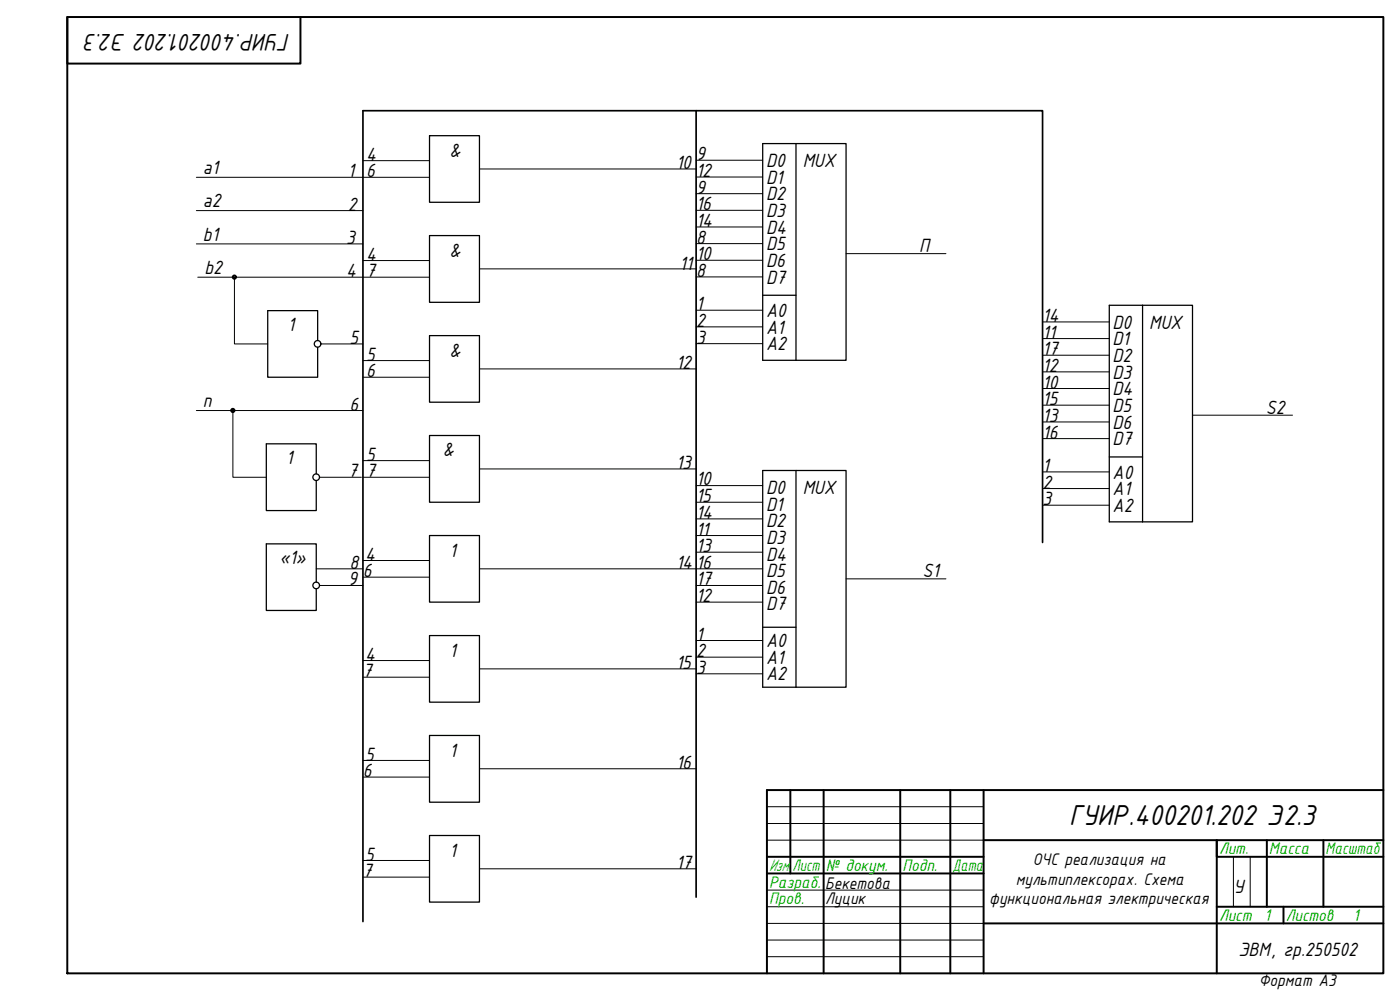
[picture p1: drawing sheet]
<svg xmlns="http://www.w3.org/2000/svg" width="420mm" height="297mm" viewBox="0 0 420 297" stroke-linecap="round" stroke-linejoin="round" font-family="sans-serif">
<!-- layer: 0 -->
<g fill="none" stroke="#000" stroke-width=".59">
<path d="M20.2 5.1h395v286.9h-395zM20.2 5.1v14h70v-14M237.2 237.1v25M247.2 237.1v54.9M270.2 237.1v54.9M285.2 237.1v54.9M295.2 237.1v54.9M415.2 237.1h-185v54.9M230.2 257.1h65M295.2 252.1h120M380.2 252.1v20M397.2 252.1v20"/>
<path d="M415.2 257.1h-50v-5v39.9M230.2 262.1h65M295.2 277.1h120M365.2 272.1h50M385.2 272.1v5"/>
<circle cx="70.3" cy="83.1" r=".49"/>
<circle cx="69.9" cy="123.2" r=".49"/>
</g>
<path d="M230.2 242h65M230.2 247.1h65M230.2 252.1h65M370.2 257.1v15M375.2 257.1v15M230.2 267.1h65M230.2 272.1h65M230.2 277.1h65M230.2 282.1h65M230.2 287h65" fill="none" stroke="#000" stroke-width=".3"/>
<path d="M208.9 33.2h104v129.6M208.9 33.2h-100v243.3M208.9 33.2v236" fill="none" stroke="#000" stroke-width=".51"/>
<g fill="none" stroke="#000" stroke-width=".3">
<path d="M58.9 53.2h70M108.9 48.2h20M143.9 50.7h65M208.9 58.1h20M208.9 53.1h20M208.9 48.1h20M58.9 63.2h50M58.9 73.2h50M108.9 78.2h20M208.9 78.1h20M208.9 73.1h20M208.9 68.1h20"/>
<path d="M208.9 63.1h20M253.9 76.1h30M59.4 83.2h69.5M70.4 83.2v20h9.9M143.9 80.7h65M208.9 98.1h20M208.9 93.1h20M208.9 83.1h20M312.9 96.6h20M96.4 103.2h12.5M108.9 113.2h20M108.9 108.2h20"/>
<path d="M143.9 110.7h65M208.9 103.1h20M312.9 116.6h20M312.9 111.6h20M312.9 106.6h20M312.9 101.6h20M58.9 123.2h50M69.9 123.2v20h10M108.9 138.2h20M312.9 131.6h20M312.9 126.6h20M312.9 121.6h20"/>
<path d="M357.9 124.6h30M95.9 143.2h12.6M108.9 143.2h20M143.9 140.7h65M208.9 155.7h20M208.9 150.7h20M208.9 145.7h20M312.9 151.6h20M312.9 146.6h20M312.9 141.6h20M94.9 170.7h14M95.9 175.7h13"/>
<path d="M108.9 173.2h20M108.9 168.2h20M143.9 170.7h85M208.9 175.7h20M208.9 165.7h20M208.9 160.7h20M253.9 173.7h30M108.9 198.2h20M208.9 197.2h20M208.9 192.2h20M208.9 180.7h20M108.9 203.2h20"/>
<path d="M143.9 200.7h65M208.9 202.2h20M108.9 233.2h20M108.9 228.2h20M143.9 230.7h65M108.9 258.2h20M108.9 263.2h20M143.9 260.7h65"/>
</g>
<g fill="none" stroke="#000" stroke-width=".38">
<path d="M128.9 40.7h15v20h-15zM238.9 43.1h15v65h-15M238.9 43.1h-10v65h10M238.9 43.1v65M128.9 70.7h15v20h-15zM228.9 88.6h10M342.9 91.6h15v65h-15M342.9 91.6h-10v65h10M342.9 91.6v65M95.3 102.2v-9h-15v20h15v-9M128.9 100.7h15v20h-15zM128.9 130.7h15v20h-15z"/>
<path d="M332.9 137.1h10M94.9 142.2v-9h-15v20h15v-9M238.9 141.2h15v65h-15M238.9 141.2h-10v65h10M238.9 141.2v65M94.9 174.7v-11.5h-15v20h15v-6.5M128.9 160.7h15v20h-15zM128.9 190.7h15v20h-15zM228.9 188.2h10M128.9 220.7h15v20h-15zM128.9 250.7h15v20h-15z"/>
<circle cx="95.3" cy="103.2" r=".99"/>
<circle cx="94.9" cy="143.2" r=".99"/>
<circle cx="94.9" cy="175.6" r=".99"/>
</g>
<text font-size="9.3" x="320.9" y="247.6">ГУИР.400201.202 Э2.3</text>
<text font-size="7.8" x="87.1" y="10.1" transform="rotate(180 87.1 10.1)">ГУИР.400201.202 Э2.3</text>
<g font-size="6.2">
<text x="134.9" y="47.2">&amp;</text>
<text x="60.9" y="52.2">a1</text>
<text x="104.4" y="53.2">1</text>
<text x="109.9" y="48.2">4</text>
<text x="109.9" y="53.2">6</text>
<text x="202.9" y="50.7">10</text>
<text x="208.9" y="48.1">9</text>
<text x="208.9" y="53.1">12</text>
<text x="229.9" y="50.1">D0</text>
<text x="240.9" y="50.1">MUX</text>
<text x="208.9" y="58.1">9</text>
<text x="229.9" y="55.1">D1</text>
<text x="60.9" y="62.2">a2</text>
<text x="104.4" y="63.2">2</text>
<text x="208.9" y="63.1">16</text>
<text x="229.9" y="60.1">D2</text>
<text x="229.9" y="65.1">D3</text>
<text x="208.9" y="68.1">14</text>
<text x="229.9" y="70.1">D4</text>
<text x="60.9" y="72.2">b1</text>
<text x="103.9" y="73.2">3</text>
<text x="134.9" y="77.2">&amp;</text>
<text x="208.9" y="73.1">8</text>
<text x="229.9" y="75.1">D5</text>
<text x="275.9" y="75.6">П</text>
<text x="61.3" y="82.2">b2</text>
<text x="103.9" y="83.2">4</text>
<text x="109.9" y="78.2">4</text>
<text x="109.9" y="83.2">7</text>
<text x="203.9" y="81.1">11</text>
<text x="208.9" y="78.1">10</text>
<text x="208.9" y="83.1">8</text>
<text x="229.9" y="80.1">D6</text>
<text x="229.9" y="85.1">D7</text>
<text x="208.9" y="93.1">1</text>
<text x="229.9" y="95.1">A0</text>
<text x="86.4" y="99.2">1</text>
<text x="208.9" y="98.1">2</text>
<text x="229.9" y="100.1">A1</text>
<text x="312.9" y="96.6">14</text>
<text x="312.9" y="101.6">11</text>
<text x="333.9" y="98.6">D0</text>
<text x="344.9" y="98.6">MUX</text>
<text x="104.9" y="103.2">5</text>
<text x="134.9" y="107.2">&amp;</text>
<text x="208.9" y="103.1">3</text>
<text x="229.9" y="105.1">A2</text>
<text x="312.9" y="106.6">17</text>
<text x="333.9" y="103.6">D1</text>
<text x="109.9" y="108.2">5</text>
<text x="109.9" y="113.2">6</text>
<text x="202.9" y="110.7">12</text>
<text x="312.9" y="111.6">12</text>
<text x="333.9" y="108.6">D2</text>
<text x="333.9" y="113.6">D3</text>
<text x="312.9" y="116.6">10</text>
<text x="333.9" y="118.6">D4</text>
<text x="60.9" y="122.2">п</text>
<text x="104.9" y="123.2">6</text>
<text x="312.9" y="121.6">15</text>
<text x="333.9" y="123.6">D5</text>
<text x="379.9" y="124.1">S2</text>
<text x="312.9" y="126.6">13</text>
<text x="312.9" y="131.6">16</text>
<text x="333.9" y="128.6">D6</text>
<text x="132.9" y="136.7">&amp;</text>
<text x="333.9" y="133.6">D7</text>
<text x="85.9" y="139.2">1</text>
<text x="104.5" y="143.2">7</text>
<text x="109.9" y="138.2">5</text>
<text x="109.9" y="143.2">7</text>
<text x="202.9" y="140.7">13</text>
<text x="312.9" y="141.6">1</text>
<text x="333.9" y="143.6">A0</text>
<text x="208.9" y="145.6">10</text>
<text x="229.9" y="148.2">D0</text>
<text x="240.9" y="148.2">MUX</text>
<text x="312.9" y="146.6">2</text>
<text x="333.9" y="148.6">A1</text>
<text x="208.9" y="155.6">14</text>
<text x="208.9" y="150.7">15</text>
<text x="229.9" y="153.2">D1</text>
<text x="312.9" y="151.6">3</text>
<text x="333.9" y="153.6">A2</text>
<text x="208.9" y="160.7">11</text>
<text x="229.9" y="158.2">D2</text>
<text x="134.9" y="167.2">1</text>
<text x="208.9" y="165.7">13</text>
<text x="229.9" y="163.2">D3</text>
<text x="83.9" y="169.2">«1»</text>
<text x="104.9" y="170.7">8</text>
<text x="108.9" y="173.1">6</text>
<text x="109.6" y="168.2">4</text>
<text x="202.9" y="170.7">14</text>
<text x="208.9" y="170.6">16</text>
<text x="229.9" y="168.2">D4</text>
<text x="229.9" y="173.2">D5</text>
<text x="276.9" y="173.2">S1</text>
<text x="104.5" y="175.7">9</text>
<text x="208.9" y="175.7">17</text>
<text x="229.9" y="178.2">D6</text>
<text x="208.9" y="180.6">12</text>
<text x="229.9" y="183.2">D7</text>
<text x="134.9" y="197.2">1</text>
<text x="208.9" y="192.2">1</text>
<text x="208.9" y="197.2">2</text>
<text x="229.9" y="194.2">A0</text>
<text x="108.9" y="203.1">7</text>
<text x="109.6" y="198.2">4</text>
<text x="202.9" y="200.7">15</text>
<text x="208.9" y="202.2">3</text>
<text x="229.9" y="199.2">A1</text>
<text x="229.9" y="204.2">A2</text>
<text x="134.9" y="227.2">1</text>
<text x="108.9" y="233.1">6</text>
<text x="109.6" y="228.2">5</text>
<text x="202.9" y="230.7">16</text>
<text x="134.9" y="257.2">1</text>
<text x="108.9" y="263.1">7</text>
<text x="109.6" y="258.2">5</text>
<text x="202.9" y="260.7">17</text>
<text x="370.2" y="267.9">У</text>
<text x="371.7" y="286.9">ЭВМ, гр.250502</text>
</g>
<g font-size="5.4" fill="#00ad00">
<text x="365.8" y="256.4">Лит.</text>
<text x="380.8" y="256.4">Масса</text>
<text x="397.8" y="256.4">Масштаб</text>
<text x="230.8" y="261.4">Изм.</text>
<text x="237.9" y="261.4">Лист</text>
<text x="247.9" y="261.4">№ докум.</text>
<text x="270.8" y="261.4">Подп.</text>
<text x="285.8" y="261.4">Дата</text>
<text x="230.8" y="266.3">Разраб.</text>
<text x="230.8" y="271.3">Пров.</text>
<text x="365.8" y="276.4">Лист 1</text>
<text x="385.9" y="276.4">Листов</text>
<text x="406.1" y="276.4">1</text>
</g>
<g font-size="5.4">
<text x="310" y="259.6">ОЧС реализация на</text>
<text x="247.6" y="266.6">Бекетова</text>
<text x="304.8" y="265.4">мультиплексорах. Схема</text>
<text x="247.6" y="271.3">Луцик</text>
<text x="296.9" y="271.2">функциональная электрическая</text>
<text x="377.8" y="295.8">Формат А3</text>
</g>
</svg>
